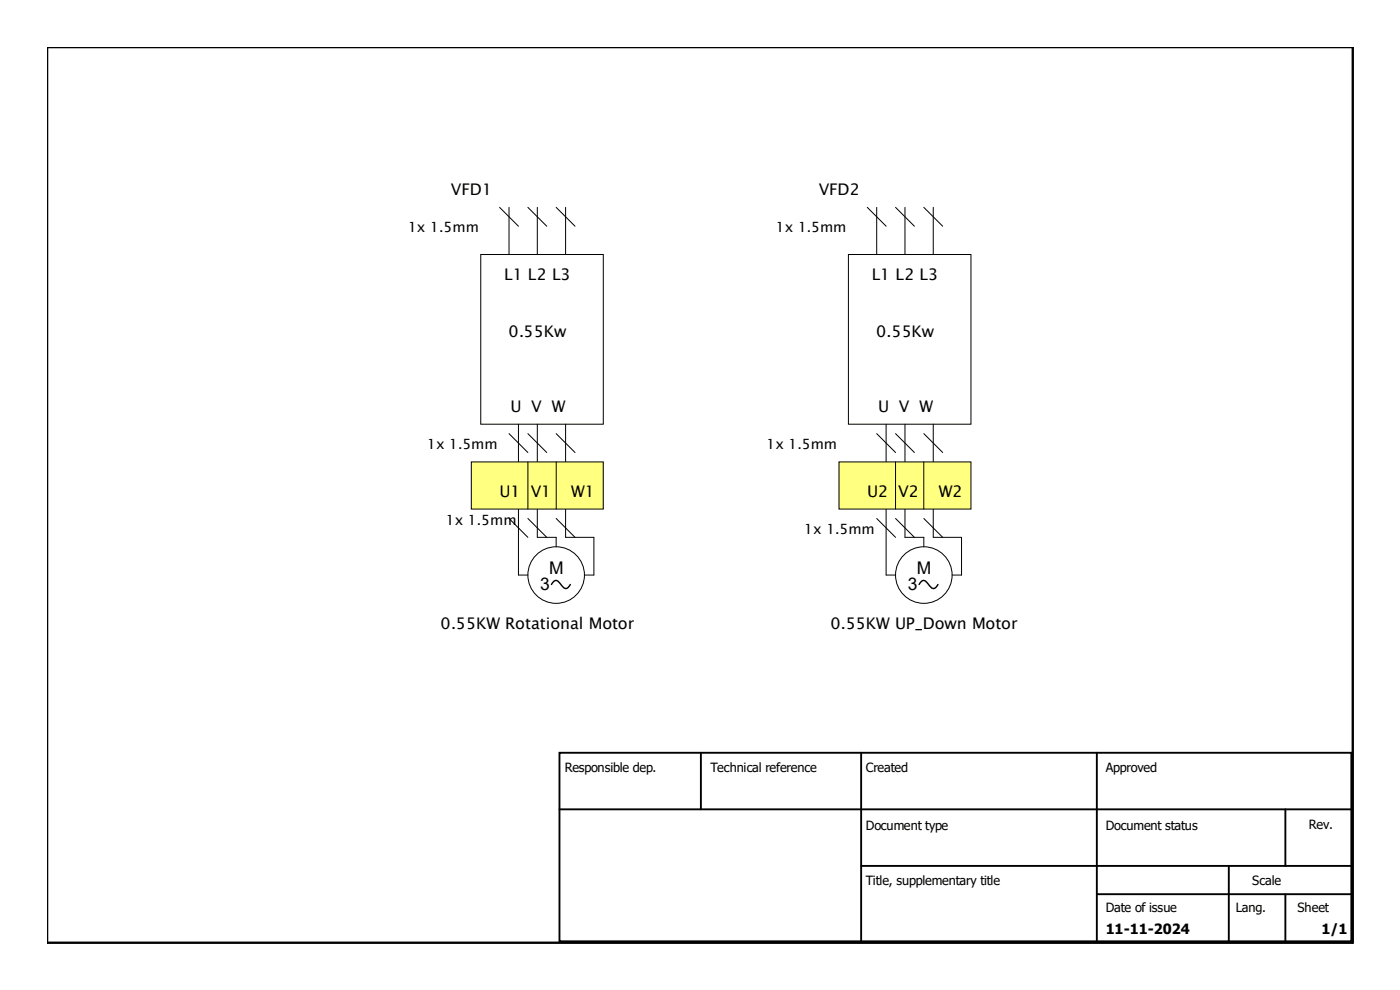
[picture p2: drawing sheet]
<svg xmlns="http://www.w3.org/2000/svg" width="297mm" height="210mm" viewBox="0 0 297 210" stroke-linecap="round" stroke-linejoin="round" font-family="sans-serif">
<circle cx="118" cy="122" r="6" fill="none" stroke="#000" stroke-width=".21"/>
<path d="M117 124l.4-.6a.86 .86 0 0 1 1.4 .4 1.79 1.79 0 0 0 1.4 1l.4-.2 .4-.6" fill="none" stroke="#000" stroke-width=".3"/>
<path d="M102 54h26v36h-26z" fill-rule="evenodd" fill="#fff" stroke="#000" stroke-width=".21"/>
<path d="M108 44v10M114 44v10M120 44v10M110 90v32h2M114 90v24h4v2M120 90v24h6v8h-2" fill="none" stroke="#000" stroke-width=".21"/>
<path d="M100 98h28v10h-28z" fill-rule="evenodd" fill="#ffff80" stroke="#000" stroke-width=".21"/>
<g fill="none" stroke="#000" stroke-width=".21">
<path d="M106 44l4 4M112 44l4 4M118 44l4 4M112 98v10M118 98v10"/>
<circle cx="196" cy="122" r="6"/>
</g>
<path d="M195 124l.4-.6a.86 .86 0 0 1 1.4 .4 1.79 1.79 0 0 0 1.4 1l.4-.2 .4-.6" fill="none" stroke="#000" stroke-width=".3"/>
<path d="M180 54h26v36h-26z" fill-rule="evenodd" fill="#fff" stroke="#000" stroke-width=".21"/>
<path d="M186 44v10M192 44v10M198 44v10M188 90v32h2M192 90v24h4v2M198 90v24h6v8h-2" fill="none" stroke="#000" stroke-width=".21"/>
<path d="M178 98h28v10h-28z" fill-rule="evenodd" fill="#ffff80" stroke="#000" stroke-width=".21"/>
<g fill="none" stroke="#000" stroke-width=".21">
<path d="M184 44l4 4M190 44l4 4M196 44l4 4M108 92l4 4M112 92l4 4M118 92l4 4M186 92l4 4M190 98v10M190 92l4 4M196 98v10M196 92l4 4M108 110l4 4"/>
<path d="M112 110l4 4M118 110l4 4M186 110l4 4M190 110l4 4M196 110l4 4"/>
</g>
<path d="M10 10h277v190h-277z" fill="none" stroke="#000" stroke-width=".5"/>
<path d="M118.7 159.7h168v40h-168zM148.7 159.7v12M182.7 159.7v40M232.7 159.7v40M118.7 171.7h168M272.7 171.7v12M182.7 183.7h104M232.7 189.7h54M260.7 183.7v16M272.7 189.7v10" fill="none" stroke="#000" stroke-width=".4"/>
<g font-size="3.7">
<text x="114.6" y="125.2">3</text>
<text x="116.5" y="121.7">M</text>
<text x="192.6" y="125.2">3</text>
<text x="194.5" y="121.7">M</text>
</g>
<g font-size="3.4">
<text x="95.7" y="41.4">VFD1</text>
<text x="173.7" y="41.4">VFD2</text>
<text x="107" y="59.4">L1 L2 L3</text>
<text x="185" y="59.4">L1 L2 L3</text>
<text x="107.9" y="71.4">0.55Kw</text>
<text x="185.9" y="71.4">0.55Kw</text>
<text x="108.3" y="87.4">U V W</text>
<text x="186.3" y="87.4">U V W</text>
<text x="106" y="105.4">U1 V1</text>
<text x="121.2" y="105.4">W1</text>
<text x="184" y="105.4">U2 V2</text>
<text x="199.2" y="105.4">W2</text>
<text x="93.5" y="133.4">0.55KW Rotational Motor</text>
<text x="176.2" y="133.4">0.55KW UP_Down Motor</text>
</g>
<g font-size="3">
<text x="86.6" y="49.3">1x 1.5mm</text>
<text x="164.6" y="49.3">1x 1.5mm</text>
<text x="90.6" y="95.3">1x 1.5mm</text>
<text x="162.6" y="95.3">1x 1.5mm</text>
<text x="94.6" y="111.3">1x 1.5mm</text>
<text x="170.6" y="113.3">1x 1.5mm</text>
<text x="234.6" y="198.2">11-11-2024</text>
<text x="280.4" y="198.2">1/1</text>
</g>
<g font-size="2.7">
<text x="119.8" y="163.8">Responsible dep.</text>
<text x="150.7" y="163.8">Technical reference</text>
<text x="183.7" y="163.8">Created</text>
<text x="234.6" y="163.8">Approved</text>
<text x="183.7" y="176">Document type</text>
<text x="234.6" y="176">Document status</text>
<text x="277.7" y="175.8">Rev.</text>
<text x="183.7" y="187.8">Title, supplementary title</text>
<text x="265.7" y="187.8">Scale</text>
<text x="234.6" y="193.4">Date of issue</text>
<text x="262.2" y="193.4">Lang.</text>
<text x="275.3" y="193.4">Sheet</text>
</g>
</svg>
